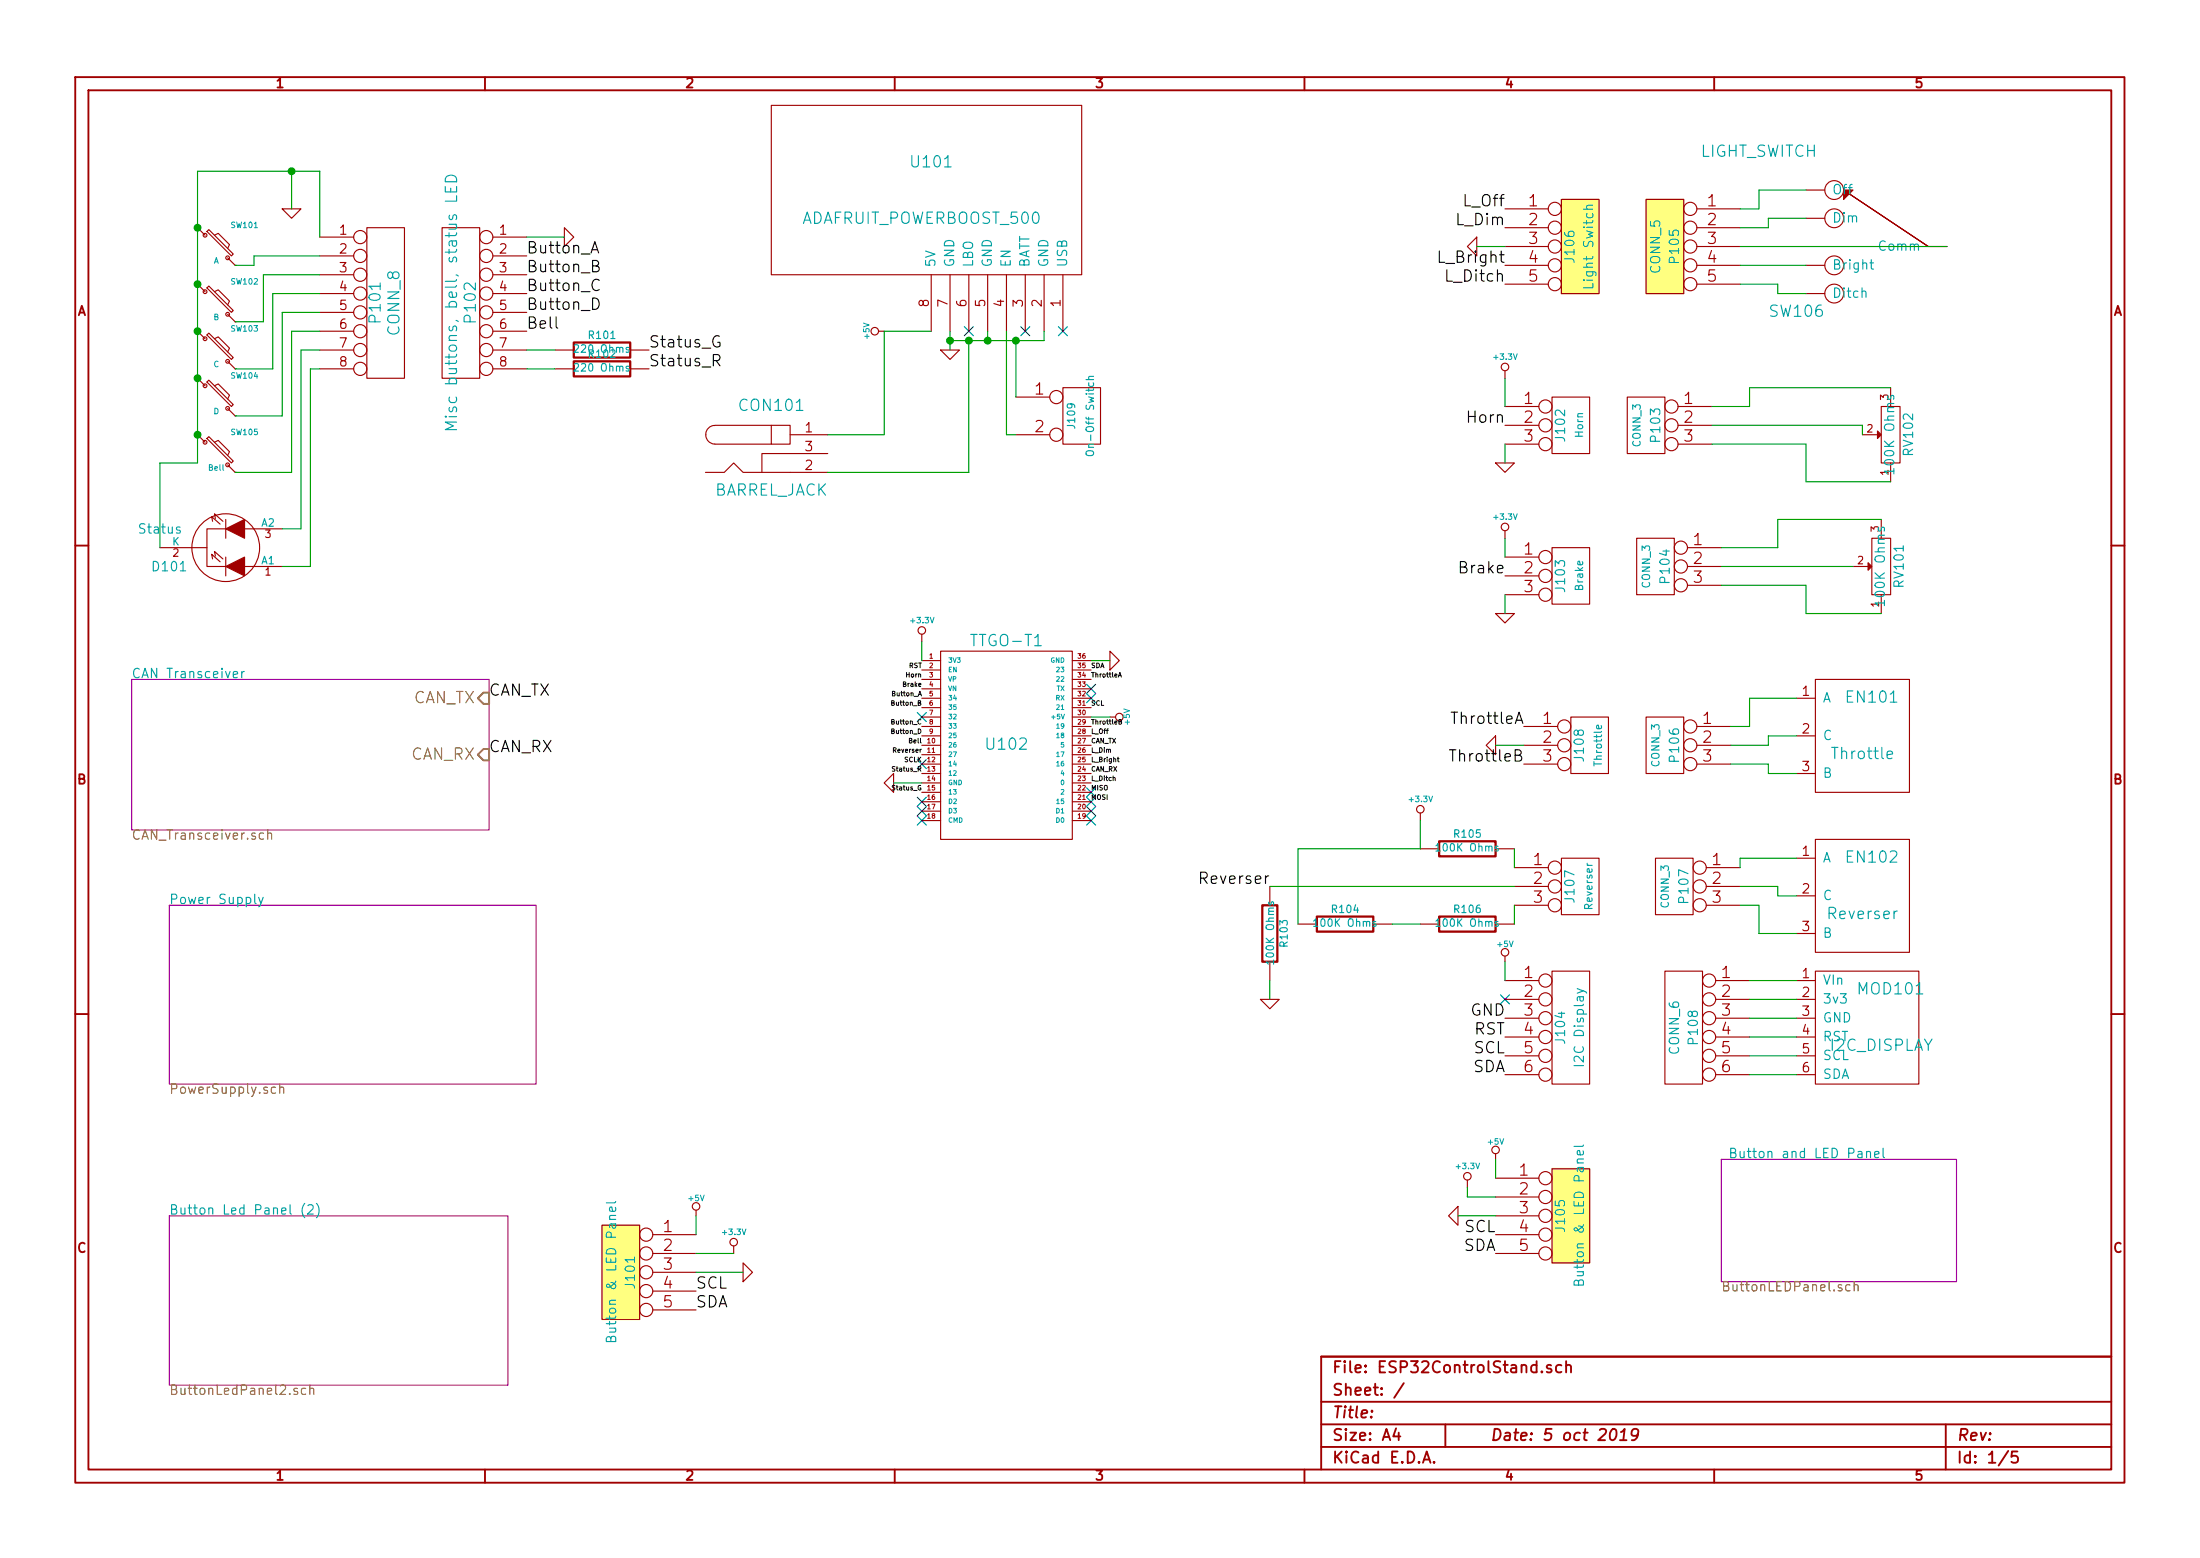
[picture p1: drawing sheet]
EESchema Schematic File Version 2
LIBS:power
LIBS:device
LIBS:transistors
LIBS:conn
LIBS:linear
LIBS:regul
LIBS:74xx
LIBS:cmos4000
LIBS:adc-dac
LIBS:memory
LIBS:xilinx
LIBS:special
LIBS:microcontrollers
LIBS:dsp
LIBS:microchip
LIBS:analog_switches
LIBS:motorola
LIBS:texas
LIBS:intel
LIBS:audio
LIBS:interface
LIBS:digital-audio
LIBS:philips
LIBS:display
LIBS:cypress
LIBS:siliconi
LIBS:opto
LIBS:atmel
LIBS:contrib
LIBS:valves
LIBS:encoder
LIBS:rotatry_switch
LIBS:i2c_display
LIBS:MCP23xxx
LIBS:tbd62x83a
LIBS:esp32_devboards
LIBS:lm2574n-5
LIBS:sn65hvd233-ht
LIBS:adafruit_powerboost_500
LIBS:ESP32ControlStand-cache
EELAYER 27 0
EELAYER END
$Descr A4 11693 8268
encoding utf-8
Sheet 1 5
Title ""
Date "5 oct 2019"
Rev ""
Comp ""
Comment1 ""
Comment2 ""
Comment3 ""
Comment4 ""
$EndDescr
$Comp
L CONN_3 J108
U 1 1
P 8450 3950
F 0 "J108" V 8400 3950 50  0000 C CNN
F 1 "Throttle" V 8500 3950 40  0000 C CNN
F 2 "~" H 8450 3950 60  0000 C CNN
F 3 "~" H 8450 3950 60  0000 C CNN
	1    8450 3950
	1    0    0    -1  
$EndComp
$Comp
L ENCODER EN102
U 1 1
P 9900 4750
F 0 "EN102" H 9950 4950 60  0000 C CNN
F 1 "Reverser" H 9900 4650 60  0000 C CNN
F 2 "~" H 9900 4750 60  0000 C CNN
F 3 "~" H 9900 4750 60  0000 C CNN
F 4 "652-PEC11R4325FN0012" H 9900 4750 60  0001 C CNN "Mouser Part Number"
	1    9900 4750
	1    0    0    -1  
$EndComp
$Comp
L POT RV101
U 1 1
P 10000 3000
F 0 "RV101" H 10000 2900 50  0000 C CNN
F 1 "100K Ohms" H 10000 3000 50  0000 C CNN
F 2 "~" H 10000 3000 60  0000 C CNN
F 3 "~" H 10000 3000 60  0000 C CNN
F 4 "774-450T328F104A1A1" H 10000 3000 60  0001 C CNN "Mouser Part Number"
	1    10000 3000
	0    -1   -1   0   
$EndComp
$Comp
L POT RV102
U 1 1
P 10050 2300
F 0 "RV102" H 10050 2200 50  0000 C CNN
F 1 "100K Ohms" H 10050 2300 50  0000 C CNN
F 2 "~" H 10050 2300 60  0000 C CNN
F 3 "~" H 10050 2300 60  0000 C CNN
F 4 "774-450T328F104A1A1" H 10050 2300 60  0001 C CNN "Mouser Part Number"
	1    10050 2300
	0    -1   -1   0   
$EndComp
$Comp
L ENCODER EN101
U 1 1
P 9900 3900
F 0 "EN101" H 9950 4100 60  0000 C CNN
F 1 "Throttle" H 9900 3800 60  0000 C CNN
F 2 "~" H 9900 3900 60  0000 C CNN
F 3 "~" H 9900 3900 60  0000 C CNN
F 4 "706-25LB10-Q" H 9900 3900 60  0001 C CNN "Mouser Part Number"
	1    9900 3900
	1    0    0    -1  
$EndComp
$Comp
L CONN_3 P106
U 1 1
P 8850 3950
F 0 "P106" V 8800 3950 50  0000 C CNN
F 1 "CONN_3" V 8900 3950 40  0000 C CNN
F 2 "~" H 8850 3950 60  0000 C CNN
F 3 "~" H 8850 3950 60  0000 C CNN
	1    8850 3950
	-1   0    0    -1  
$EndComp
Wire Wire Line
	9200 3850 9300 3850
Wire Wire Line
	9300 3850 9300 3700
Wire Wire Line
	9300 3700 9550 3700
Wire Wire Line
	9200 3950 9400 3950
Wire Wire Line
	9400 3950 9400 3900
Wire Wire Line
	9400 3900 9550 3900
Wire Wire Line
	9200 4050 9400 4050
Wire Wire Line
	9400 4050 9400 4100
Wire Wire Line
	9400 4100 9550 4100
$Comp
L CONN_3 J102
U 1 1
P 8350 2250
F 0 "J102" V 8300 2250 50  0000 C CNN
F 1 "Horn" V 8400 2250 40  0000 C CNN
F 2 "~" H 8350 2250 60  0000 C CNN
F 3 "~" H 8350 2250 60  0000 C CNN
	1    8350 2250
	1    0    0    -1  
$EndComp
$Comp
L CONN_3 P103
U 1 1
P 8750 2250
F 0 "P103" V 8700 2250 50  0000 C CNN
F 1 "CONN_3" V 8800 2250 40  0000 C CNN
F 2 "~" H 8750 2250 60  0000 C CNN
F 3 "~" H 8750 2250 60  0000 C CNN
	1    8750 2250
	-1   0    0    -1  
$EndComp
$Comp
L CONN_3 P104
U 1 1
P 8800 3000
F 0 "P104" V 8750 3000 50  0000 C CNN
F 1 "CONN_3" V 8850 3000 40  0000 C CNN
F 2 "~" H 8800 3000 60  0000 C CNN
F 3 "~" H 8800 3000 60  0000 C CNN
	1    8800 3000
	-1   0    0    -1  
$EndComp
$Comp
L CONN_3 J103
U 1 1
P 8350 3050
F 0 "J103" V 8300 3050 50  0000 C CNN
F 1 "Brake" V 8400 3050 40  0000 C CNN
F 2 "~" H 8350 3050 60  0000 C CNN
F 3 "~" H 8350 3050 60  0000 C CNN
	1    8350 3050
	1    0    0    -1  
$EndComp
$Comp
L CONN_3 P107
U 1 1
P 8900 4700
F 0 "P107" V 8850 4700 50  0000 C CNN
F 1 "CONN_3" V 8950 4700 40  0000 C CNN
F 2 "~" H 8900 4700 60  0000 C CNN
F 3 "~" H 8900 4700 60  0000 C CNN
	1    8900 4700
	-1   0    0    -1  
$EndComp
$Comp
L CONN_3 J107
U 1 1
P 8400 4700
F 0 "J107" V 8350 4700 50  0000 C CNN
F 1 "Reverser" V 8450 4700 40  0000 C CNN
F 2 "~" H 8400 4700 60  0000 C CNN
F 3 "~" H 8400 4700 60  0000 C CNN
	1    8400 4700
	1    0    0    -1  
$EndComp
Wire Wire Line
	9150 3100 9600 3100
Wire Wire Line
	9600 3100 9600 3250
Wire Wire Line
	9600 3250 10000 3250
Wire Wire Line
	9150 3000 9850 3000
Wire Wire Line
	9150 2900 9450 2900
Wire Wire Line
	9450 2900 9450 2750
Wire Wire Line
	9450 2750 10000 2750
Wire Wire Line
	10050 2550 9600 2550
Wire Wire Line
	9600 2550 9600 2350
Wire Wire Line
	9600 2350 9100 2350
Wire Wire Line
	9100 2250 9900 2250
Wire Wire Line
	9900 2250 9900 2300
Wire Wire Line
	10050 2050 9300 2050
Wire Wire Line
	9300 2050 9300 2150
Wire Wire Line
	9300 2150 9100 2150
Wire Wire Line
	9250 4700 9450 4700
Wire Wire Line
	9450 4700 9450 4750
Wire Wire Line
	9450 4750 9550 4750
Wire Wire Line
	9250 4550 9550 4550
Wire Wire Line
	9250 4550 9250 4600
Wire Wire Line
	9550 4950 9350 4950
Wire Wire Line
	9350 4950 9350 4800
Wire Wire Line
	9350 4800 9250 4800
$Comp
L LIGHT_SWITCH SW106
U 1 1
P 9900 1300
F 0 "SW106" H 10250 950 60  0000 C CNN
F 1 "LIGHT_SWITCH" H 10450 1800 60  0000 C CNN
F 2 "~" H 9900 1300 60  0000 C CNN
F 3 "~" H 9900 1300 60  0000 C CNN
	1    9900 1300
	-1   0    0    -1  
$EndComp
$Comp
L CONN_6 J104
U 1 1
P 8350 5450
F 0 "J104" V 8300 5450 50  0000 C CNN
F 1 "I2C Display" V 8400 5450 50  0000 C CNN
F 2 "~" H 8350 5450 60  0000 C CNN
F 3 "~" H 8350 5450 60  0000 C CNN
	1    8350 5450
	1    0    0    -1  
$EndComp
$Comp
L CONN_5 J105
U 1 1
P 8350 6450
F 0 "J105" V 8300 6450 50  0000 C CNN
F 1 "Button & LED Panel" V 8400 6450 50  0000 C CNN
F 2 "~" H 8350 6450 60  0000 C CNN
F 3 "~" H 8350 6450 60  0000 C CNN
	1    8350 6450
	1    0    0    -1  
$EndComp
$Comp
L CONN_5 J106
U 1 1
P 8400 1300
F 0 "J106" V 8350 1300 50  0000 C CNN
F 1 "Light Switch" V 8450 1300 50  0000 C CNN
F 2 "~" H 8400 1300 60  0000 C CNN
F 3 "~" H 8400 1300 60  0000 C CNN
	1    8400 1300
	1    0    0    -1  
$EndComp
$Comp
L CONN_5 P105
U 1 1
P 8850 1300
F 0 "P105" V 8800 1300 50  0000 C CNN
F 1 "CONN_5" V 8900 1300 50  0000 C CNN
F 2 "~" H 8850 1300 60  0000 C CNN
F 3 "~" H 8850 1300 60  0000 C CNN
	1    8850 1300
	-1   0    0    -1  
$EndComp
Wire Wire Line
	9250 1100 9350 1100
Wire Wire Line
	9350 1100 9350 1000
Wire Wire Line
	9350 1000 9600 1000
Wire Wire Line
	9250 1200 9400 1200
Wire Wire Line
	9400 1200 9400 1150
Wire Wire Line
	9400 1150 9600 1150
Wire Wire Line
	9250 1500 9450 1500
Wire Wire Line
	9450 1500 9450 1550
Wire Wire Line
	9450 1550 9600 1550
Wire Wire Line
	9250 1400 9600 1400
Wire Wire Line
	10350 1300 9250 1300
$Sheet
S 9150 6150 1250 650 
U 5D93EAD3
F0 " Button and LED Panel" 50
F1 "ButtonLEDPanel.sch" 50
$EndSheet
$Comp
L CONN_6 P108
U 1 1
P 8950 5450
F 0 "P108" V 8900 5450 50  0000 C CNN
F 1 "CONN_6" V 9000 5450 50  0000 C CNN
F 2 "~" H 8950 5450 60  0000 C CNN
F 3 "~" H 8950 5450 60  0000 C CNN
	1    8950 5450
	-1   0    0    -1  
$EndComp
$Comp
L I2C_DISPLAY MOD101
U 1 1
P 9900 5450
F 0 "MOD101" H 10050 5650 60  0000 C CNN
F 1 "I2C_DISPLAY" H 10000 5350 60  0000 C CNN
F 2 "~" H 9900 5450 60  0000 C CNN
F 3 "~" H 9900 5450 60  0000 C CNN
	1    9900 5450
	1    0    0    -1  
$EndComp
Wire Wire Line
	9550 5200 9300 5200
Wire Wire Line
	9550 5300 9300 5300
Wire Wire Line
	9550 5400 9300 5400
Wire Wire Line
	9550 5500 9300 5500
Wire Wire Line
	9550 5600 9300 5600
Wire Wire Line
	9550 5700 9300 5700
Text Label 7950 6550 2    60   ~ 0
SCL
Text Label 7950 6650 2    60   ~ 0
SDA
Text Label 8000 5400 2    60   ~ 0
GND
Text Label 8000 5500 2    60   ~ 0
RST
Text Label 8000 5600 2    60   ~ 0
SCL
Text Label 8000 5700 2    60   ~ 0
SDA
NoConn ~ 8000 5300
$Comp
L GND #PWR01
U 1 1
P 7850 1300
F 0 "#PWR01" H 7850 1300 30  0001 C CNN
F 1 "GND" H 7850 1230 30  0001 C CNN
F 2 "" H 7850 1300 60  0000 C CNN
F 3 "" H 7850 1300 60  0000 C CNN
	1    7850 1300
	0    1    1    0   
$EndComp
Wire Wire Line
	8000 1300 7850 1300
$Comp
L +3.3V #PWR02
U 1 1
P 8000 2000
F 0 "#PWR02" H 8000 1960 30  0001 C CNN
F 1 "+3.3V" H 8000 2110 30  0000 C CNN
F 2 "" H 8000 2000 60  0000 C CNN
F 3 "" H 8000 2000 60  0000 C CNN
	1    8000 2000
	1    0    0    -1  
$EndComp
$Comp
L +3.3V #PWR03
U 1 1
P 8000 2850
F 0 "#PWR03" H 8000 2810 30  0001 C CNN
F 1 "+3.3V" H 8000 2960 30  0000 C CNN
F 2 "" H 8000 2850 60  0000 C CNN
F 3 "" H 8000 2850 60  0000 C CNN
	1    8000 2850
	1    0    0    -1  
$EndComp
$Comp
L GND #PWR04
U 1 1
P 8000 2450
F 0 "#PWR04" H 8000 2450 30  0001 C CNN
F 1 "GND" H 8000 2380 30  0001 C CNN
F 2 "" H 8000 2450 60  0000 C CNN
F 3 "" H 8000 2450 60  0000 C CNN
	1    8000 2450
	1    0    0    -1  
$EndComp
$Comp
L GND #PWR05
U 1 1
P 8000 3250
F 0 "#PWR05" H 8000 3250 30  0001 C CNN
F 1 "GND" H 8000 3180 30  0001 C CNN
F 2 "" H 8000 3250 60  0000 C CNN
F 3 "" H 8000 3250 60  0000 C CNN
	1    8000 3250
	1    0    0    -1  
$EndComp
$Comp
L GND #PWR06
U 1 1
P 7950 3950
F 0 "#PWR06" H 7950 3950 30  0001 C CNN
F 1 "GND" H 7950 3880 30  0001 C CNN
F 2 "" H 7950 3950 60  0000 C CNN
F 3 "" H 7950 3950 60  0000 C CNN
	1    7950 3950
	0    1    1    0   
$EndComp
Wire Wire Line
	8000 2000 8000 2150
Wire Wire Line
	8000 2350 8000 2450
Wire Wire Line
	8000 2850 8000 2950
Wire Wire Line
	8000 3150 8000 3250
Wire Wire Line
	8100 3950 7950 3950
$Comp
L SW_PUSH_SMALL SW101
U 1 1
P 1150 1300
F 0 "SW101" H 1300 1410 30  0000 C CNN
F 1 "A" H 1150 1221 30  0000 C CNN
F 2 "~" H 1150 1300 60  0000 C CNN
F 3 "~" H 1150 1300 60  0000 C CNN
	1    1150 1300
	1    0    0    -1  
$EndComp
$Comp
L SW_PUSH_SMALL SW102
U 1 1
P 1150 1600
F 0 "SW102" H 1300 1710 30  0000 C CNN
F 1 "B" H 1150 1521 30  0000 C CNN
F 2 "~" H 1150 1600 60  0000 C CNN
F 3 "~" H 1150 1600 60  0000 C CNN
	1    1150 1600
	1    0    0    -1  
$EndComp
$Comp
L SW_PUSH_SMALL SW103
U 1 1
P 1150 1850
F 0 "SW103" H 1300 1960 30  0000 C CNN
F 1 "C" H 1150 1771 30  0000 C CNN
F 2 "~" H 1150 1850 60  0000 C CNN
F 3 "~" H 1150 1850 60  0000 C CNN
	1    1150 1850
	1    0    0    -1  
$EndComp
$Comp
L SW_PUSH_SMALL SW104
U 1 1
P 1150 2100
F 0 "SW104" H 1300 2210 30  0000 C CNN
F 1 "D" H 1150 2021 30  0000 C CNN
F 2 "~" H 1150 2100 60  0000 C CNN
F 3 "~" H 1150 2100 60  0000 C CNN
	1    1150 2100
	1    0    0    -1  
$EndComp
$Comp
L SW_PUSH_SMALL SW105
U 1 1
P 1150 2400
F 0 "SW105" H 1300 2510 30  0000 C CNN
F 1 "Bell" H 1150 2321 30  0000 C CNN
F 2 "~" H 1150 2400 60  0000 C CNN
F 3 "~" H 1150 2400 60  0000 C CNN
	1    1150 2400
	1    0    0    -1  
$EndComp
$Comp
L BI_LED D101
U 1 1
P 1200 2900
F 0 "D101" H 1500 3000 50  0000 C CNN
F 1 "Status" H 1550 2800 50  0000 C CNN
F 2 "~" H 1200 2900 60  0000 C CNN
F 3 "~" H 1200 2900 60  0000 C CNN
	1    1200 2900
	-1   0    0    1   
$EndComp
Wire Wire Line
	1050 900  1050 2450
Connection ~ 1050 1500
Connection ~ 1050 1750
Connection ~ 1050 2000
Wire Wire Line
	1050 2450 850  2450
Wire Wire Line
	850  2450 850  2900
Connection ~ 1050 2300
$Comp
L CONN_8 P101
U 1 1
P 2050 1600
F 0 "P101" V 2000 1600 60  0000 C CNN
F 1 "CONN_8" V 2100 1600 60  0000 C CNN
F 2 "~" H 2050 1600 60  0000 C CNN
F 3 "~" H 2050 1600 60  0000 C CNN
	1    2050 1600
	1    0    0    -1  
$EndComp
Wire Wire Line
	1700 1250 1700 900 
Wire Wire Line
	1700 900  1050 900 
Connection ~ 1050 1200
Wire Wire Line
	1700 1350 1350 1350
Wire Wire Line
	1350 1350 1350 1400
Wire Wire Line
	1350 1400 1250 1400
Wire Wire Line
	1700 1450 1400 1450
Wire Wire Line
	1400 1450 1400 1700
Wire Wire Line
	1400 1700 1250 1700
Wire Wire Line
	1700 1550 1450 1550
Wire Wire Line
	1450 1550 1450 1950
Wire Wire Line
	1450 1950 1250 1950
Wire Wire Line
	1700 1650 1500 1650
Wire Wire Line
	1500 1650 1500 2200
Wire Wire Line
	1500 2200 1250 2200
Wire Wire Line
	1700 1750 1550 1750
Wire Wire Line
	1550 1750 1550 2500
Wire Wire Line
	1550 2500 1250 2500
Wire Wire Line
	1700 1850 1600 1850
Wire Wire Line
	1600 1850 1600 2800
Wire Wire Line
	1600 2800 1500 2800
Wire Wire Line
	1700 1950 1650 1950
Wire Wire Line
	1650 1950 1650 3000
Wire Wire Line
	1650 3000 1500 3000
$Comp
L CONN_8 P102
U 1 1
P 2450 1600
F 0 "P102" V 2400 1600 60  0000 C CNN
F 1 "Misc buttons, bell, status LED" V 2500 1600 60  0000 C CNN
F 2 "~" H 2450 1600 60  0000 C CNN
F 3 "~" H 2450 1600 60  0000 C CNN
	1    2450 1600
	-1   0    0    -1  
$EndComp
$Comp
L GND #PWR07
U 1 1
P 3000 1250
F 0 "#PWR07" H 3000 1250 30  0001 C CNN
F 1 "GND" H 3000 1180 30  0001 C CNN
F 2 "" H 3000 1250 60  0000 C CNN
F 3 "" H 3000 1250 60  0000 C CNN
	1    3000 1250
	0    -1   -1   0   
$EndComp
Wire Wire Line
	3000 1250 2800 1250
$Comp
L R R101
U 1 1
P 3200 1850
F 0 "R101" V 3280 1850 40  0000 C CNN
F 1 "220 Ohms" V 3207 1851 40  0000 C CNN
F 2 "~" V 3130 1850 30  0000 C CNN
F 3 "~" H 3200 1850 30  0000 C CNN
	1    3200 1850
	0    -1   -1   0   
$EndComp
$Comp
L R R102
U 1 1
P 3200 1950
F 0 "R102" V 3280 1950 40  0000 C CNN
F 1 "220 Ohms" V 3207 1951 40  0000 C CNN
F 2 "~" V 3130 1950 30  0000 C CNN
F 3 "~" H 3200 1950 30  0000 C CNN
	1    3200 1950
	0    -1   -1   0   
$EndComp
Wire Wire Line
	2950 1850 2800 1850
Wire Wire Line
	2950 1950 2800 1950
$Sheet
S 900  6450 1800 900 
U 5D949DC7
F0 "Button Led Panel (2)" 50
F1 "ButtonLedPanel2.sch" 50
$EndSheet
$Sheet
S 700  3600 1900 800 
U 5D94A1D7
F0 "CAN Transceiver" 50
F1 "CAN_Transceiver.sch" 50
F2 "CAN_TX" I R 2600 3700 60 
F3 "CAN_RX" I R 2600 4000 60 
$EndSheet
$Sheet
S 900  4800 1950 950 
U 5D94A1D9
F0 "Power Supply" 50
F1 "PowerSupply.sch" 50
$EndSheet
$Comp
L +5V #PWR08
U 1 1
P 8000 5100
F 0 "#PWR08" H 8000 5190 20  0001 C CNN
F 1 "+5V" H 8000 5190 30  0000 C CNN
F 2 "" H 8000 5100 60  0000 C CNN
F 3 "" H 8000 5100 60  0000 C CNN
	1    8000 5100
	1    0    0    -1  
$EndComp
$Comp
L +5V #PWR09
U 1 1
P 7950 6150
F 0 "#PWR09" H 7950 6240 20  0001 C CNN
F 1 "+5V" H 7950 6240 30  0000 C CNN
F 2 "" H 7950 6150 60  0000 C CNN
F 3 "" H 7950 6150 60  0000 C CNN
	1    7950 6150
	1    0    0    -1  
$EndComp
Wire Wire Line
	8000 5100 8000 5200
Wire Wire Line
	7950 6150 7950 6250
$Comp
L CONN_5 J101
U 1 1
P 3300 6750
F 0 "J101" V 3250 6750 50  0000 C CNN
F 1 "Button & LED Panel" V 3350 6750 50  0000 C CNN
F 2 "~" H 3300 6750 60  0000 C CNN
F 3 "~" H 3300 6750 60  0000 C CNN
	1    3300 6750
	-1   0    0    -1  
$EndComp
Text Label 3700 6850 0    60   ~ 0
SCL
Text Label 3700 6950 0    60   ~ 0
SDA
$Comp
L +5V #PWR010
U 1 1
P 3700 6450
F 0 "#PWR010" H 3700 6540 20  0001 C CNN
F 1 "+5V" H 3700 6540 30  0000 C CNN
F 2 "" H 3700 6450 60  0000 C CNN
F 3 "" H 3700 6450 60  0000 C CNN
	1    3700 6450
	-1   0    0    -1  
$EndComp
Wire Wire Line
	3700 6450 3700 6550
$Comp
L +3.3V #PWR011
U 1 1
P 3900 6650
F 0 "#PWR011" H 3900 6610 30  0001 C CNN
F 1 "+3.3V" H 3900 6760 30  0000 C CNN
F 2 "" H 3900 6650 60  0000 C CNN
F 3 "" H 3900 6650 60  0000 C CNN
	1    3900 6650
	1    0    0    -1  
$EndComp
$Comp
L GND #PWR012
U 1 1
P 3950 6750
F 0 "#PWR012" H 3950 6750 30  0001 C CNN
F 1 "GND" H 3950 6680 30  0001 C CNN
F 2 "" H 3950 6750 60  0000 C CNN
F 3 "" H 3950 6750 60  0000 C CNN
	1    3950 6750
	0    -1   -1   0   
$EndComp
Wire Wire Line
	3700 6650 3900 6650
Wire Wire Line
	3700 6750 3950 6750
$Comp
L GND #PWR013
U 1 1
P 7750 6450
F 0 "#PWR013" H 7750 6450 30  0001 C CNN
F 1 "GND" H 7750 6380 30  0001 C CNN
F 2 "" H 7750 6450 60  0000 C CNN
F 3 "" H 7750 6450 60  0000 C CNN
	1    7750 6450
	0    1    1    0   
$EndComp
$Comp
L +3.3V #PWR014
U 1 1
P 7800 6300
F 0 "#PWR014" H 7800 6260 30  0001 C CNN
F 1 "+3.3V" H 7800 6410 30  0000 C CNN
F 2 "" H 7800 6300 60  0000 C CNN
F 3 "" H 7800 6300 60  0000 C CNN
	1    7800 6300
	1    0    0    -1  
$EndComp
Wire Wire Line
	7950 6350 7800 6350
Wire Wire Line
	7800 6350 7800 6300
Wire Wire Line
	7950 6450 7750 6450
$Comp
L ADAFRUIT_POWERBOOST_500 U101
U 1 1
P 4950 1000
F 0 "U101" H 4950 850 60  0000 C CNN
F 1 "ADAFRUIT_POWERBOOST_500" H 5000 1150 60  0000 C CNN
F 2 "~" H 4950 1000 60  0000 C CNN
F 3 "~" H 4950 1000 60  0000 C CNN
	1    4950 1000
	-1   0    0    1   
$EndComp
$Comp
L +5V #PWR015
U 1 1
P 4700 1750
F 0 "#PWR015" H 4700 1840 20  0001 C CNN
F 1 "+5V" H 4700 1840 30  0000 C CNN
F 2 "" H 4700 1750 60  0000 C CNN
F 3 "" H 4700 1750 60  0000 C CNN
	1    4700 1750
	0    -1   -1   0   
$EndComp
$Comp
L GND #PWR016
U 1 1
P 5050 1850
F 0 "#PWR016" H 5050 1850 30  0001 C CNN
F 1 "GND" H 5050 1780 30  0001 C CNN
F 2 "" H 5050 1850 60  0000 C CNN
F 3 "" H 5050 1850 60  0000 C CNN
	1    5050 1850
	1    0    0    -1  
$EndComp
Wire Wire Line
	4700 1750 4950 1750
Wire Wire Line
	5050 1750 5050 1850
Wire Wire Line
	5250 1750 5250 1800
Wire Wire Line
	5050 1800 5550 1800
Connection ~ 5050 1800
Wire Wire Line
	5550 1800 5550 1750
Connection ~ 5250 1800
$Comp
L TTGO-T1 U102
U 1 1
P 5350 3950
F 0 "U102" H 5350 3950 60  0000 C CNN
F 1 "TTGO-T1" H 5350 4500 60  0000 C CNN
F 2 "~" H 5350 3950 60  0000 C CNN
F 3 "~" H 5350 3950 60  0000 C CNN
	1    5350 3950
	1    0    0    -1  
$EndComp
$Comp
L +3.3V #PWR017
U 1 1
P 4900 3400
F 0 "#PWR017" H 4900 3360 30  0001 C CNN
F 1 "+3.3V" H 4900 3510 30  0000 C CNN
F 2 "" H 4900 3400 60  0000 C CNN
F 3 "" H 4900 3400 60  0000 C CNN
	1    4900 3400
	1    0    0    -1  
$EndComp
$Comp
L +5V #PWR018
U 1 1
P 5900 3800
F 0 "#PWR018" H 5900 3890 20  0001 C CNN
F 1 "+5V" H 5900 3890 30  0000 C CNN
F 2 "" H 5900 3800 60  0000 C CNN
F 3 "" H 5900 3800 60  0000 C CNN
	1    5900 3800
	0    1    1    0   
$EndComp
$Comp
L GND #PWR019
U 1 1
P 5900 3500
F 0 "#PWR019" H 5900 3500 30  0001 C CNN
F 1 "GND" H 5900 3430 30  0001 C CNN
F 2 "" H 5900 3500 60  0000 C CNN
F 3 "" H 5900 3500 60  0000 C CNN
	1    5900 3500
	0    -1   -1   0   
$EndComp
$Comp
L GND #PWR020
U 1 1
P 4750 4150
F 0 "#PWR020" H 4750 4150 30  0001 C CNN
F 1 "GND" H 4750 4080 30  0001 C CNN
F 2 "" H 4750 4150 60  0000 C CNN
F 3 "" H 4750 4150 60  0000 C CNN
	1    4750 4150
	0    1    1    0   
$EndComp
Wire Wire Line
	4900 3500 4900 3400
Wire Wire Line
	5900 3500 5800 3500
Wire Wire Line
	5900 3800 5800 3800
Wire Wire Line
	4750 4150 4900 4150
Text Label 5800 3950 0    25   ~ 0
CAN_TX
Text Label 5800 4100 0    25   ~ 0
CAN_RX
Text Label 5800 3550 0    25   ~ 0
SDA
Text Label 5800 3750 0    25   ~ 0
SCL
Text Label 5800 4200 0    25   ~ 0
MISO
Text Label 5800 4250 0    25   ~ 0
MOSI
Text Label 4900 4050 2    25   ~ 0
SCLK
Text Label 2600 3700 0    60   ~ 0
CAN_TX
Text Label 2600 4000 0    60   ~ 0
CAN_RX
Text Label 4900 3550 2    25   ~ 0
RST
Text Label 8000 2250 2    60   ~ 0
Horn
Text Label 8000 3050 2    60   ~ 0
Brake
Text Label 4900 3600 2    25   ~ 0
Horn
Text Label 4900 3650 2    25   ~ 0
Brake
Text Label 8100 3850 2    60   ~ 0
ThrottleA
Text Label 8100 4050 2    60   ~ 0
ThrottleB
Text Label 5800 3600 0    25   ~ 0
ThrottleA
Text Label 5800 3850 0    25   ~ 0
ThrottleB
$Comp
L R R105
U 1 1
P 7800 4500
F 0 "R105" V 7880 4500 40  0000 C CNN
F 1 "100K Ohms" V 7807 4501 40  0000 C CNN
F 2 "~" V 7730 4500 30  0000 C CNN
F 3 "~" H 7800 4500 30  0000 C CNN
	1    7800 4500
	0    -1   -1   0   
$EndComp
$Comp
L R R106
U 1 1
P 7800 4900
F 0 "R106" V 7880 4900 40  0000 C CNN
F 1 "100K Ohms" V 7807 4901 40  0000 C CNN
F 2 "~" V 7730 4900 30  0000 C CNN
F 3 "~" H 7800 4900 30  0000 C CNN
	1    7800 4900
	0    -1   -1   0   
$EndComp
$Comp
L R R104
U 1 1
P 7150 4900
F 0 "R104" V 7230 4900 40  0000 C CNN
F 1 "100K Ohms" V 7157 4901 40  0000 C CNN
F 2 "~" V 7080 4900 30  0000 C CNN
F 3 "~" H 7150 4900 30  0000 C CNN
	1    7150 4900
	0    -1   -1   0   
$EndComp
$Comp
L R R103
U 1 1
P 6750 4950
F 0 "R103" V 6830 4950 40  0000 C CNN
F 1 "100K Ohms" V 6757 4951 40  0000 C CNN
F 2 "~" V 6680 4950 30  0000 C CNN
F 3 "~" H 6750 4950 30  0000 C CNN
	1    6750 4950
	1    0    0    -1  
$EndComp
Wire Wire Line
	8050 4600 8050 4500
Wire Wire Line
	8050 4800 8050 4900
Wire Wire Line
	7550 4900 7400 4900
Wire Wire Line
	6900 4900 6900 4500
Wire Wire Line
	6900 4500 7550 4500
$Comp
L +3.3V #PWR021
U 1 1
P 7550 4350
F 0 "#PWR021" H 7550 4310 30  0001 C CNN
F 1 "+3.3V" H 7550 4460 30  0000 C CNN
F 2 "" H 7550 4350 60  0000 C CNN
F 3 "" H 7550 4350 60  0000 C CNN
	1    7550 4350
	1    0    0    -1  
$EndComp
Wire Wire Line
	7550 4500 7550 4350
Wire Wire Line
	8050 4700 6750 4700
$Comp
L GND #PWR022
U 1 1
P 6750 5300
F 0 "#PWR022" H 6750 5300 30  0001 C CNN
F 1 "GND" H 6750 5230 30  0001 C CNN
F 2 "" H 6750 5300 60  0000 C CNN
F 3 "" H 6750 5300 60  0000 C CNN
	1    6750 5300
	1    0    0    -1  
$EndComp
Wire Wire Line
	6750 5200 6750 5300
Text Label 6750 4700 2    60   ~ 0
Reverser
Text Label 4900 4000 2    25   ~ 0
Reverser
Text Label 8000 1100 2    60   ~ 0
L_Off
Text Label 8000 1200 2    60   ~ 0
L_Dim
Text Label 8000 1400 2    60   ~ 0
L_Bright
Text Label 8000 1500 2    60   ~ 0
L_Ditch
Text Label 2800 1350 0    60   ~ 0
Button_A
Text Label 2800 1450 0    60   ~ 0
Button_B
Text Label 2800 1550 0    60   ~ 0
Button_C
Text Label 2800 1650 0    60   ~ 0
Button_D
Text Label 2800 1750 0    60   ~ 0
Bell
Text Label 3450 1850 0    60   ~ 0
Status_G
Text Label 3450 1950 0    60   ~ 0
Status_R
Text Label 4900 3700 2    25   ~ 0
Button_A
Text Label 4900 3750 2    25   ~ 0
Button_B
Text Label 4900 3850 2    25   ~ 0
Button_C
Text Label 4900 3900 2    25   ~ 0
Button_D
Text Label 4900 3950 2    25   ~ 0
Bell
Text Label 5800 3900 0    25   ~ 0
L_Off
Text Label 5800 4000 0    25   ~ 0
L_Dim
Text Label 5800 4050 0    25   ~ 0
L_Bright
Text Label 5800 4150 0    25   ~ 0
L_Ditch
Text Label 4900 4100 2    25   ~ 0
Status_R
Text Label 4900 4200 2    25   ~ 0
Status_G
NoConn ~ 5650 1750
NoConn ~ 5450 1750
NoConn ~ 5150 1750
NoConn ~ 4900 3800
NoConn ~ 4900 4250
NoConn ~ 4900 4300
NoConn ~ 4900 4350
NoConn ~ 5800 4350
NoConn ~ 5800 4300
NoConn ~ 5800 3650
NoConn ~ 4900 4050
NoConn ~ 5800 4200
NoConn ~ 5800 4250
NoConn ~ 5800 3700
$Comp
L BARREL_JACK CON101
U 1 1
P 4100 2400
F 0 "CON101" H 4100 2650 60  0000 C CNN
F 1 "BARREL_JACK" H 4100 2200 60  0000 C CNN
F 2 "~" H 4100 2400 60  0000 C CNN
F 3 "~" H 4100 2400 60  0000 C CNN
	1    4100 2400
	1    0    0    -1  
$EndComp
Wire Wire Line
	4400 2300 4700 2300
Wire Wire Line
	4700 2300 4700 1750
Wire Wire Line
	4400 2500 5150 2500
Wire Wire Line
	5150 2500 5150 1800
Connection ~ 5150 1800
$Comp
L GND #PWR023
U 1 1
P 1550 1100
F 0 "#PWR023" H 1550 1100 30  0001 C CNN
F 1 "GND" H 1550 1030 30  0001 C CNN
F 2 "" H 1550 1100 60  0000 C CNN
F 3 "" H 1550 1100 60  0000 C CNN
	1    1550 1100
	1    0    0    -1  
$EndComp
Wire Wire Line
	1550 1100 1550 900 
Connection ~ 1550 900 
$Comp
L CONN_2 J109
U 1 1
P 5750 2200
F 0 "J109" V 5700 2200 40  0000 C CNN
F 1 "On-Off Switch" V 5800 2200 40  0000 C CNN
F 2 "~" H 5750 2200 60  0000 C CNN
F 3 "~" H 5750 2200 60  0000 C CNN
	1    5750 2200
	1    0    0    -1  
$EndComp
Wire Wire Line
	5350 1750 5350 2300
Wire Wire Line
	5350 2300 5400 2300
Wire Wire Line
	5400 2100 5400 1800
Connection ~ 5400 1800
$EndSCHEMATC
